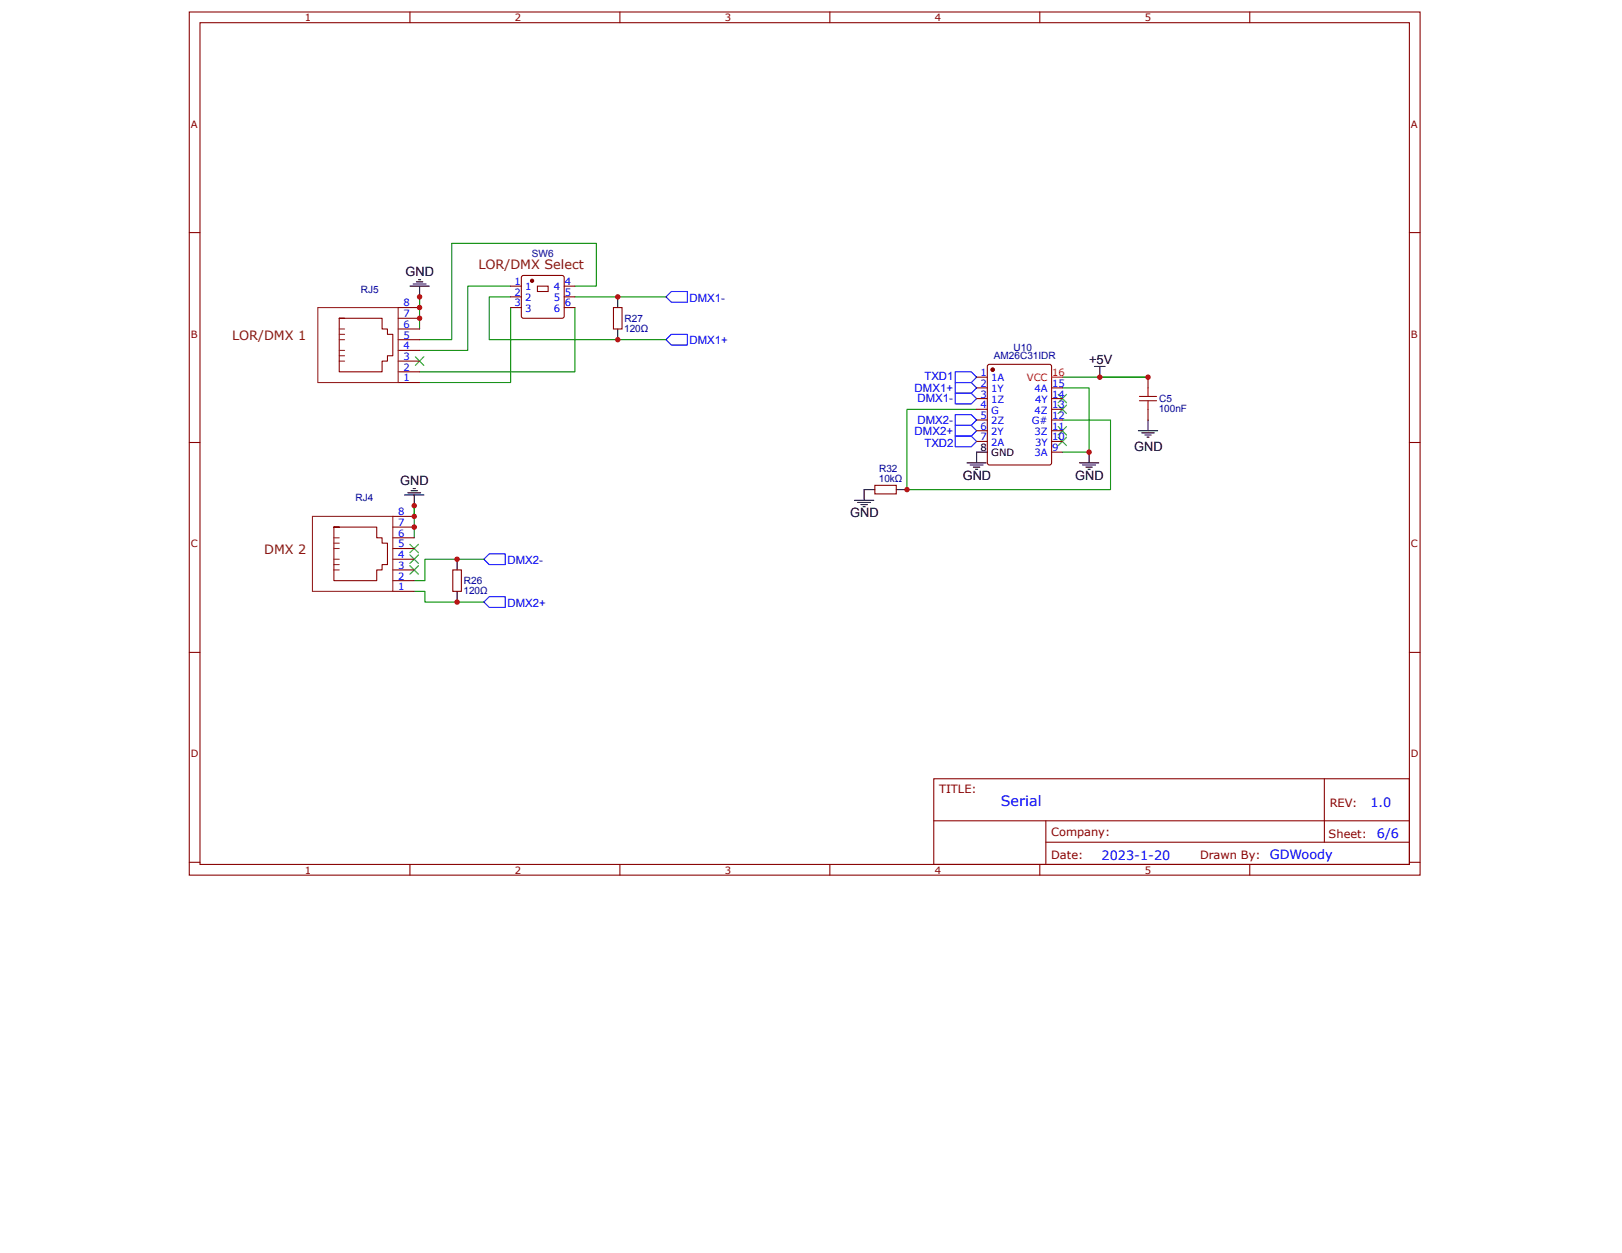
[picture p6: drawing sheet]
<svg xmlns="http://www.w3.org/2000/svg" width="279mm" height="216mm" viewBox="0 0 279 216" stroke-linecap="round" stroke-linejoin="round" font-family="sans-serif">
<g fill="none" stroke="#800" stroke-width=".18">
<path d="M32.6 2.1h212v148.7h-212zM34.4 3.9h208.4v145h-208.4zM70.6 2.1v1.8M106.8 2.1v1.8M142.9 2.1v1.8M179.1 2.1v1.8M215.3 2.1v1.8M32.6 40.1h1.8M105.7 53h1.5v3.7h-1.5zM242.8 40.1h1.8M32.6 76.2h1.8M197.8 65v1.8"/>
<path d="M197.8 70.5v1.9M242.8 76.2h1.8M78 98.2h1.5v3.7h-1.5zM150.7 83.6h3.7v1.5h-3.7zM32.6 112.4h1.8M242.8 112.4h1.8M160.8 134.2h82v14.7h-82zM228.1 134.2v10.9M32.6 148.6h1.8M70.6 148.9v1.9M106.8 148.9v1.9M142.9 148.9v1.9"/>
<path d="M160.9 141.4h81.8M179.1 148.9v1.9M180.2 145.1h62.5M180.2 141.4v7.4M215.3 148.9v1.9M242.8 148.6h1.8"/>
</g>
<path d="M115.6 57.6h2.8v1.9h-2.8l-.9-1zM115.6 50.2h2.8v1.9h-2.8l-.9-.9zM164.5 64.1h2.8l.9 .9-.9 .9h-2.8zM164.5 75.1h2.8l.9 1-.9 .9h-2.8zM164.5 65.9h2.8l.9 .9-.9 1h-2.8zM164.5 67.8h2.8l.9 .9-.9 .9h-2.8zM164.5 71.4h2.8l.9 1-.9 .9h-2.8zM164.5 73.3h2.8l.9 .9-.9 .9h-2.8zM84.3 95.4h2.7v1.9h-2.7l-1-.9zM84.3 102.8h2.7v1.9h-2.7l-1-1z" fill="none" stroke="#00f" stroke-width=".18"/>
<g fill="none" stroke="#080" stroke-width=".18">
<path d="M72.3 51.2v5.5M88 51.2h-3.7v7.3h30.4M88 53v12.9h-15.7M88 49.3h-7.4v11.1h-8.3M99 53v11.1h-26.7M99 49.3h3.7v-7.4h-24.9v16.6h-5.5M99 51.2h15.7M168.2 70.5h-12v13.9h35.1v-12h-8.3M183 66.8h4.6v11.1h-4.6M183 65h14.8M71.4 87.1v5.6M83.3 96.4h-10.1v3.6h-1.8"/>
<path d="M71.4 101.9h1.8v1.8h10.1"/>
</g>
<g fill="none" stroke="#000" stroke-width=".18">
<path d="M70.6 49.3h3.3M71.2 48.9h2.2M71.7 48.6h1.1M72.1 48.2h.4M72.3 49.3v1.9M106.4 51.2v1.8M106.4 56.7v1.8M166.6 79.8h3.3M168.2 77.9v1.9M185.9 79.8h3.4M187.6 77.9v1.9M188.5 63.1h1.9"/>
<path d="M189.4 63.1v1.9M196.1 74.2h3.3M196.6 74.6h2.3M197.2 75h1.1M197.6 75.3h.3M197.8 72.4v1.8M69.7 85.3h3.3M70.2 84.9h2.3M70.8 84.5h1.1M71.2 84.2h.3M71.4 85.3v1.8M78.7 96.4v1.8"/>
<path d="M147.2 86.2h3.3M147.7 86.6h2.3M148.3 86.9h1.1M148.7 87.3h.3M150.7 84.4h-1.8v1.8M154.4 84.4h1.8M167.1 80.1h2.2M167.7 80.5h1.1M168 80.9h.4M186.5 80.1h2.2M187 80.5h1.2M187.4 80.9h.4"/>
<path d="M78.7 101.9v1.8"/>
</g>
<g fill="#000">
<path d="M71.5 61.5l1.5 1.5zM73 61.5l-1.5 1.5z"/>
<path d="M182.3 67.9l1.4 1.5zM182.3 69.4l1.4-1.5z"/>
<path d="M182.3 69.8l1.4 1.5zM183.7 69.8l-1.4 1.5z"/>
<path d="M182.3 73.5l1.4 1.5zM183.7 73.5l-1.4 1.5z"/>
<path d="M182.3 75.3l1.4 1.5zM182.3 76.8l1.4-1.5z"/>
<path d="M70.6 93.8l1.5 1.5zM70.6 95.3l1.5-1.5z"/>
<path d="M70.6 95.6l1.5 1.5zM70.6 97.1l1.5-1.5z"/>
<path d="M70.6 97.5l1.5 1.4zM72.1 97.5l-1.5 1.4z"/>
</g>
<g fill="none" stroke="#3c3" stroke-width=".18">
<path d="M71.5 61.5l1.5 1.5M73 61.5l-1.5 1.5M182.3 67.9l1.4 1.5M182.3 69.8l1.4 1.5M182.3 73.5l1.4 1.5M182.3 75.3l1.4 1.5M183.7 67.9l-1.4 1.5M183.7 69.8l-1.4 1.5M183.7 73.5l-1.4 1.5M183.7 75.3l-1.4 1.5M70.6 93.8l1.5 1.5M70.6 95.6l1.5 1.5"/>
<path d="M70.6 97.5l1.5 1.4M72.1 93.8l-1.5 1.5M72.1 95.6l-1.5 1.5M72.1 97.5l-1.5 1.4"/>
</g>
<path d="M196.3 68.3h2.9M196.3 69h2.9M197.8 66.8v1.5M197.8 69v1.5" fill="none" stroke="#a00000" stroke-width=".18"/>
<circle cx="171" cy="63.7" r=".28" fill="#800"/>
<g fill="none" stroke="#800" stroke-width=".18">
<path d="M170.1 63l.3-.2h10.4l.3 .2v16.8l-.1 .3h-10.6l-.3-.2z"/>
<circle cx="171" cy="63.7" r=".28"/>
</g>
<circle cx="171" cy="63.7" r=".28" fill="#800"/>
<g fill="none" stroke="#800" stroke-width=".18">
<path d="M88 53h1.8M88 51.2h1.8M88 49.3h1.8M92.6 49.3h1.8v.9h-1.8zM97.2 53h1.8M97.2 51.2h1.8M97.2 49.3h1.8M168.2 65h1.9M168.2 66.8h1.9M168.2 68.7h1.9M168.2 70.5h1.9M168.2 72.4h1.9"/>
<path d="M168.2 74.2h1.9M168.2 76.1h1.9M181.1 66.8h1.9M181.1 68.7h1.9M181.1 70.5h1.9M181.1 72.4h1.9M181.1 74.2h1.9M181.1 76.1h1.9M181.1 77.9h1.9"/>
<circle cx="171" cy="63.7" r=".28"/>
</g>
<path d="M168.2 77.9h1.9" fill="none" stroke="#000" stroke-width=".18"/>
<path d="M181.1 65h1.9" fill="none" stroke="#f00" stroke-width=".18"/>
<circle cx="91.7" cy="48.4" r=".28" fill="#800"/>
<g fill="none" stroke="#800" stroke-width=".18">
<path d="M58.4 54.8v9.3h7.4v-1.9h.9v-.9h1v-3.7h-1v-.9h-.9v-1.9h-7.4h1M68.6 56.7h3.7M68.6 58.5h3.7M68.6 54.8h3.7M68.6 53h3.7M89.9 47.6l.3-.1h6.8l.2 .3-.1 6.9-.3 .1h-6.8l-.2-.3zM68.6 60.4h3.7M68.6 62.2h3.7M68.6 64.1h3.7M68.6 65.9h3.7M57.5 90.8v9.2h7.4v-1.8h.9v-.9h.9v-3.7h-.9v-.9h-.9v-1.9h-7.4h.9M67.7 92.7h3.7"/>
<path d="M67.7 94.5h3.7M67.7 96.4h3.7M67.7 98.2h3.7M67.7 90.8h3.7M67.7 89h3.7M67.7 100h3.7M67.7 101.9h3.7"/>
<circle cx="91.7" cy="48.4" r=".28"/>
</g>
<g fill="none" stroke="#8d2323" stroke-width=".18">
<path d="M54.7 53h13.9v12.9h-13.9zM58.4 58.5h1M58.4 57.6h1M58.4 56.7h1M58.4 62.2h1M58.4 61.3h1M58.4 60.4h1M53.8 89h13.9v12.9h-13.9zM57.5 98.2h.9M57.5 97.3h.9M57.5 96.4h.9M57.5 94.5h.9"/>
<path d="M57.5 93.6h.9M57.5 92.7h.9"/>
</g>
<g fill="#c00">
<circle cx="72.3" cy="51.2" r=".46"/>
<circle cx="71.4" cy="87.1" r=".46"/>
<circle cx="71.4" cy="89" r=".46"/>
<circle cx="189.4" cy="65" r=".46"/>
<circle cx="197.8" cy="65" r=".46"/>
<circle cx="187.6" cy="77.9" r=".46"/>
<circle cx="78.7" cy="103.7" r=".46"/>
<circle cx="78.7" cy="96.4" r=".46"/>
<circle cx="156.2" cy="84.4" r=".46"/>
<circle cx="72.3" cy="53" r=".46"/>
<circle cx="106.4" cy="58.5" r=".46"/>
<circle cx="106.4" cy="51.2" r=".46"/>
<circle cx="71.4" cy="90.8" r=".46"/>
<circle cx="72.3" cy="54.8" r=".46"/>
</g>
<text font-size="2.5" fill="#00f" x="172.4" y="138.9">Serial</text>
<g font-size="2.2">
<text x="69.9" y="47.6">GND</text>
<text x="187.6" y="62.8">+5V</text>
<text x="195.4" y="77.7">GND</text>
<text x="69" y="83.6">GND</text>
<text x="165.8" y="82.7">GND</text>
<text x="185.2" y="82.7">GND</text>
<text x="146.5" y="89.2">GND</text>
</g>
<g font-size="2.2" fill="#630">
<text x="82.4" y="46.4">LOR/DMX Select</text>
<text x="40" y="58.5">LOR/DMX 1</text>
<text x="45.5" y="95.4">DMX 2</text>
</g>
<g font-size="2.2" fill="#00f">
<text x="236.1" y="139">1.0</text>
<text x="189.7" y="148.1">2023-1-20</text>
<text x="218.7" y="148.1">GDWoody</text>
<text x="237.2" y="144.4">6/6</text>
</g>
<g font-size="2" fill="#00f">
<text x="118.8" y="52">DMX1-</text>
<text x="118.8" y="59.3">DMX1+</text>
<text x="159.2" y="65.4">TXD1</text>
<text x="157.6" y="67.5">DMX1+</text>
<text x="158" y="69.4">DMX1-</text>
<text x="157.6" y="74.9">DMX2+</text>
<text x="158" y="73">DMX2-</text>
<text x="159.2" y="77">TXD2</text>
<text x="87.4" y="97.2">DMX2-</text>
<text x="87.4" y="104.5">DMX2+</text>
</g>
<g font-size="2" fill="#800">
<text x="161.8" y="136.6">TITLE:</text>
<text x="229.1" y="139">REV:</text>
<text x="181.1" y="148">Date:</text>
<text x="181.1" y="144">Company:</text>
<text x="206.7" y="148.1">Drawn By:</text>
<text x="228.9" y="144.3">Sheet:</text>
</g>
<g font-size="1.7" fill="#800">
<text x="52.5" y="3.6">1</text>
<text x="88.7" y="3.6">2</text>
<text x="124.9" y="3.6">3</text>
<text x="161" y="3.6">4</text>
<text x="197.2" y="3.6">5</text>
<text x="32.9" y="22">A</text>
<text x="243.1" y="22">A</text>
<text x="32.9" y="58.2">B</text>
<text x="243.1" y="58.2">B</text>
<text x="32.9" y="94.3">C</text>
<text x="243.1" y="94.3">C</text>
<text x="32.9" y="130.5">D</text>
<text x="243.1" y="130.5">D</text>
<text x="52.5" y="150.5">1</text>
<text x="88.7" y="150.5">2</text>
<text x="124.9" y="150.5">3</text>
<text x="161" y="150.5">4</text>
<text x="197.2" y="150.5">5</text>
</g>
<g font-size="1.7" fill="#000080">
<text x="91.6" y="44.4">SW6</text>
<text x="62.2" y="50.4">RJ5</text>
<text x="107.5" y="57.1">120Ω</text>
<text x="107.6" y="55.4">R27</text>
<text x="171.2" y="61.9">AM26C31IDR</text>
<text x="174.6" y="60.5">U10</text>
<text x="199.6" y="71">100nF</text>
<text x="199.7" y="69.3">C5</text>
<text x="151.4" y="83.1">10kΩ</text>
<text x="151.4" y="81.4">R32</text>
<text x="61.2" y="86.4">RJ4</text>
<text x="79.9" y="100.6">R26</text>
<text x="79.8" y="102.3">120Ω</text>
</g>
<g font-size="1.7" fill="#00f">
<text x="69.5" y="52.8">8</text>
<text x="88.6" y="52.8">3</text>
<text x="88.6" y="51">2</text>
<text x="88.6" y="49.1">1</text>
<text x="90.5" y="53.7">3</text>
<text x="90.5" y="51.9">2</text>
<text x="90.5" y="50">1</text>
<text x="95.4" y="53.7">6</text>
<text x="95.4" y="51.9">5</text>
<text x="95.4" y="50">4</text>
<text x="97.3" y="52.8">6</text>
<text x="97.3" y="51">5</text>
<text x="97.3" y="49.1">4</text>
<text x="69.5" y="56.5">6</text>
<text x="69.5" y="58.3">5</text>
<text x="69.5" y="54.7">7</text>
<text x="69.5" y="60.2">4</text>
<text x="69.5" y="62">3</text>
<text x="69.5" y="63.9">2</text>
<text x="69.5" y="65.7">1</text>
<text x="168.9" y="64.8">1</text>
<text x="170.8" y="65.7">1A</text>
<text x="168.9" y="66.7">2</text>
<text x="168.9" y="68.5">3</text>
<text x="168.9" y="70.3">4</text>
<text x="170.8" y="67.6">1Y</text>
<text x="170.8" y="69.4">1Z</text>
<text x="170.8" y="71.3">G</text>
<text x="178.2" y="71.3">4Z</text>
<text x="178.2" y="67.6">4A</text>
<text x="178.3" y="69.4">4Y</text>
<text x="181.2" y="70.3">13</text>
<text x="181.2" y="68.5">14</text>
<text x="181.2" y="66.7">15</text>
<text x="168.9" y="72.2">5</text>
<text x="168.9" y="74">6</text>
<text x="168.9" y="75.9">7</text>
<text x="170.8" y="73.1">2Z</text>
<text x="170.8" y="75">2Y</text>
<text x="170.8" y="76.8">2A</text>
<text x="177.7" y="73.1">G#</text>
<text x="178.2" y="75">3Z</text>
<text x="178.3" y="76.8">3Y</text>
<text x="181.2" y="77.7">9</text>
<text x="181.2" y="75.9">10</text>
<text x="181.2" y="74">11</text>
<text x="181.2" y="72.2">12</text>
<text x="178.2" y="78.6">3A</text>
<text x="68.6" y="88.8">8</text>
<text x="68.6" y="92.5">6</text>
<text x="68.6" y="94.3">5</text>
<text x="68.6" y="90.6">7</text>
<text x="68.6" y="96.2">4</text>
<text x="68.6" y="98">3</text>
<text x="68.6" y="99.9">2</text>
<text x="68.6" y="101.7">1</text>
</g>
<g font-size="1.7" fill="#f00">
<text x="176.9" y="65.7">VCC</text>
<text x="181.2" y="64.8">16</text>
</g>
<g font-size="1.7">
<text x="168.9" y="77.7">8</text>
<text x="170.8" y="78.6">GND</text>
</g>
</svg>
